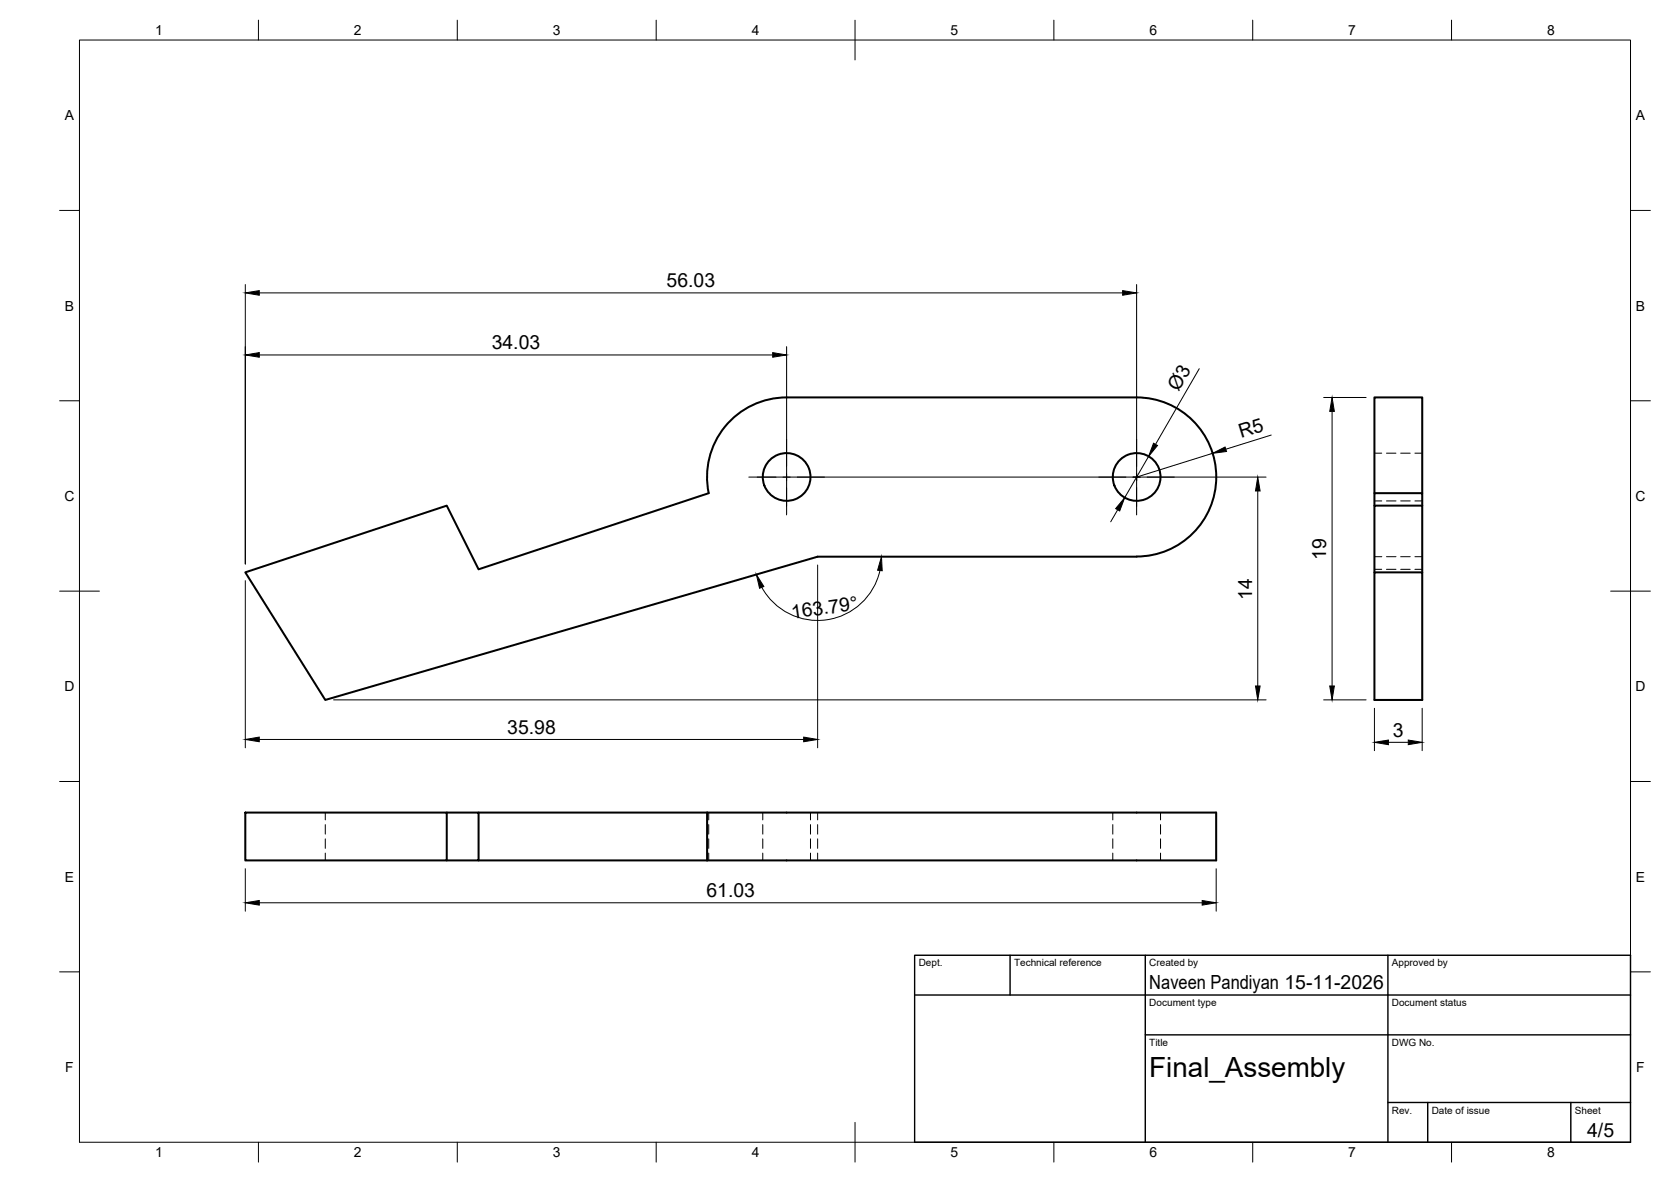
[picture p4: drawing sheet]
<svg xmlns="http://www.w3.org/2000/svg" width="420mm" height="297mm" viewBox="0 0 420 297" stroke-linecap="round" stroke-linejoin="round" font-family="sans-serif">
<!-- layer: Visible -->
<g fill="none" stroke="#000" stroke-width=".51">
<path d="M197.8 99.9h88M197.8 99.9a20 20 0 0 0-19.6 24M285.8 99.9a20 20 0 0 1 20 20 20 20 0 0 1-20 20M178.2 123.9l-57.9 19.2-8-16-50.6 16.7 20.1 32.1 123.8-36h80.2M345.6 127.1v-3.2h12v3.2M345.6 123.9v-24h12v24M345.6 143.8h12v32.1h-12zM345.6 143.8v-16.7h12v16.7M61.7 204.2h50.6v12h-50.6zM112.3 204.2h8v12h-8M120.3 216.2h57.5M120.3 204.2h57.5"/>
<path d="M177.8 204.2h128v12h-128M177.8 204.2v12"/>
<circle cx="197.8" cy="119.9" r="6"/>
<circle cx="285.8" cy="119.9" r="6"/>
</g>
<!-- layer: Hidden -->
<g fill="none" stroke="#000" stroke-width=".25">
<path d="M345.6 113.9h1.8M348.6 113.9h2.4M352.2 113.9h2.4M355.8 113.9h1.8M345.6 139.9h1.8M345.6 125.9h1.8M348.6 139.9h2.4M348.6 125.9h2.4M352.2 139.9h2.4M352.2 125.9h2.4M355.8 139.9h1.8M355.8 125.9h1.8"/>
<path d="M345.6 143.1h1.8M348.6 143.1h2.4M352.2 143.1h2.4M355.8 143.1h1.8M81.8 204.2v1.8M81.8 207.2v2.4M81.8 210.8v2.4M81.8 214.4v1.8M178.2 204.2v1.8M178.2 207.2v2.4M178.2 210.8v2.4M178.2 214.4v1.8"/>
<path d="M191.8 204.2v1.8M191.8 207.2v2.4M191.8 210.8v2.4M191.8 214.4v1.8M203.8 204.2v1.8M203.8 207.2v2.4M203.8 210.8v2.4M203.8 214.4v1.8M205.6 204.2v1.8M205.6 207.2v2.4M205.6 210.8v2.4M205.6 214.4v1.8"/>
<path d="M279.8 204.2v1.8M279.8 207.2v2.4M279.8 210.8v2.4M279.8 214.4v1.8M291.8 204.2v1.8M291.8 207.2v2.4M291.8 210.8v2.4M291.8 214.4v1.8"/>
</g>
<!-- layer: BORDER -->
<g fill="none" stroke="#000" stroke-width=".25">
<path d="M20 10.1h390v276.9h-390zM65 5.1v5M115 5.1v5M165 5.1v5M215 5.1v10M265 5.1v5M315 5.1v5M365 5.1v5M15 52.9h5M410 52.9h5M15 100.7h5M410 100.7h5"/>
<path d="M15 148.6h10M405 148.6h10M15 196.4h5M410 196.4h5M15 244.2h5M410 244.2h5M65 287v5M115 287v5M165 287v5M215 282.1v9.9M265 287v5M315 287v5"/>
<path d="M365 287v5"/>
</g>
<!-- layer: TITLEBLOCK -->
<path d="M230 240.1h180v46.9h-180zM230 250h180M254 240.1v9.9M288 240.1v46.9M349 240.1v46.9M288 260.1h122M349 277.1h61M359 277.1v9.9M395 277.1v9.9" fill="none" stroke="#000" stroke-width=".36"/>
<!-- layer: Smart Centers -->
<path d="M188.3 119.9h6.8M196.9 119.9h1.8M197.8 110.4v6.8M197.8 119v1.8M200.5 119.9h6.8M276.3 119.9h6.8M284.9 119.9h1.8M285.8 110.4v6.8M285.8 119v1.8M288.5 119.9h6.8M197.8 122.6v6.8M285.8 122.6v6.8" fill="none" stroke="#000" stroke-width=".25"/>
<!-- layer: FD_Dimensions -->
<g fill="none" stroke="#000" stroke-width=".25">
<path d="M61.7 71.5v70.2M65.2 73.6h217.1M285.8 71.5v55.8M65.2 89.2h129.1M197.8 87.1v40.2M301.5 92.7l-10.9 19M332.8 99.9h10.7M190.4 119.9h127.9M288.8 114.7l-6 10.4M304.9 113.9l-19.1 6M319.6 109.3l-11.4 3.6M334.9 103.4v69"/>
<path d="M281 128.1l-1.7 3M316.3 123.4v49M61.7 145.9v42M205.6 142v45.9M221.3 143.4a16 16 0 0 1-13.4 12.4 16 16 0 0 1-16.4-8.2M83.9 175.9h234.4M332.8 175.9h10.7M345.6 178v10.6M357.6 178v10.6M65.2 185.8h136.9M349.1 186.5h5M61.7 218.3v10.7"/>
<path d="M305.8 218.3v10.7M65.2 226.9h237.1"/>
</g>
<g fill="#000" stroke="#000" stroke-width=".25">
<path d="M61.7 73.6l3.5-.6v1.2zM282.3 73l3.5 .6-3.5 .6zM61.7 89.2l3.5-.6v1.2zM194.3 88.6l3.5 .6-3.5 .6zM290 111.4l1 .6-2.2 2.7zM304.9 113.9l3.1-1.6 .4 1.2zM334.9 99.9l.6 3.5h-1.2zM282.8 125.1l-1.3 3.3-1-.6zM316.3 119.9l.5 3.5h-1.1zM190.2 144.4l1.9 3-1.1 .4zM221.6 139.9l.2 3.5-1.1-.1zM315.7 172.4h1.1l-.5 3.5z"/>
<path d="M334.3 172.4h1.2l-.6 3.5zM61.7 185.8l3.5-.6v1.2zM202.1 185.2l3.5 .6-3.5 .6zM345.6 186.5l3.5-.5v1.1zM354.1 186l3.5 .5-3.5 .6zM61.7 226.9l3.5-.6v1.2zM302.3 226.3l3.5 .6-3.5 .6z"/>
</g>
<text font-size="7" x="289" y="270.6">Final_Assembly</text>
<g font-size="4.9">
<text x="167.6" y="72.1">56.03</text>
<text x="123.6" y="87.7">34.03</text>
<text x="296.4" y="98.6" transform="rotate(-60 296.4 98.6)">Ø3</text>
<text x="312.1" y="110.2" transform="rotate(-17 312.1 110.2)">R5</text>
<text x="333.5" y="140.8" transform="rotate(-90 333.5 140.8)">19</text>
<text x="199.2" y="155.5" transform="rotate(-8 199.2 155.5)">163.79°</text>
<text x="314.9" y="150.8" transform="rotate(-90 314.9 150.8)">14</text>
<text x="127.5" y="184.4">35.98</text>
<text x="350.2" y="185.1">3</text>
<text x="177.6" y="225.4">61.03</text>
<text x="289" y="248.5">Naveen Pandiyan 15-11-2026</text>
<text x="399.1" y="285.7">4/5</text>
</g>
<g font-size="3.5">
<text x="39" y="8.8">1</text>
<text x="89" y="8.8">2</text>
<text x="139" y="8.8">3</text>
<text x="189" y="8.8">4</text>
<text x="239" y="8.8">5</text>
<text x="289" y="8.8">6</text>
<text x="339" y="8.8">7</text>
<text x="389" y="8.8">8</text>
<text x="16.3" y="30.2">A</text>
<text x="411.3" y="30.2">A</text>
<text x="16.3" y="78">B</text>
<text x="411.3" y="78">B</text>
<text x="16.2" y="125.9">C</text>
<text x="411.2" y="125.9">C</text>
<text x="16.2" y="173.7">D</text>
<text x="411.2" y="173.7">D</text>
<text x="16.3" y="221.6">E</text>
<text x="411.3" y="221.6">E</text>
<text x="16.4" y="269.4">F</text>
<text x="411.4" y="269.4">F</text>
<text x="39" y="290.8">1</text>
<text x="89" y="290.8">2</text>
<text x="139" y="290.8">3</text>
<text x="189" y="290.8">4</text>
<text x="239" y="290.8">5</text>
<text x="289" y="290.8">6</text>
<text x="339" y="290.8">7</text>
<text x="389" y="290.8">8</text>
</g>
<g font-size="2.5">
<text x="231" y="242.9">Dept.</text>
<text x="255" y="242.9">Technical reference</text>
<text x="289" y="242.9">Created by</text>
<text x="350" y="242.9">Approved by</text>
<text x="289" y="252.8">Document type</text>
<text x="350" y="252.8">Document status</text>
<text x="289" y="262.9">Title</text>
<text x="350" y="262.9">DWG No.</text>
<text x="350" y="279.9">Rev.</text>
<text x="360" y="279.9">Date of issue</text>
<text x="396" y="279.9">Sheet</text>
</g>
</svg>
